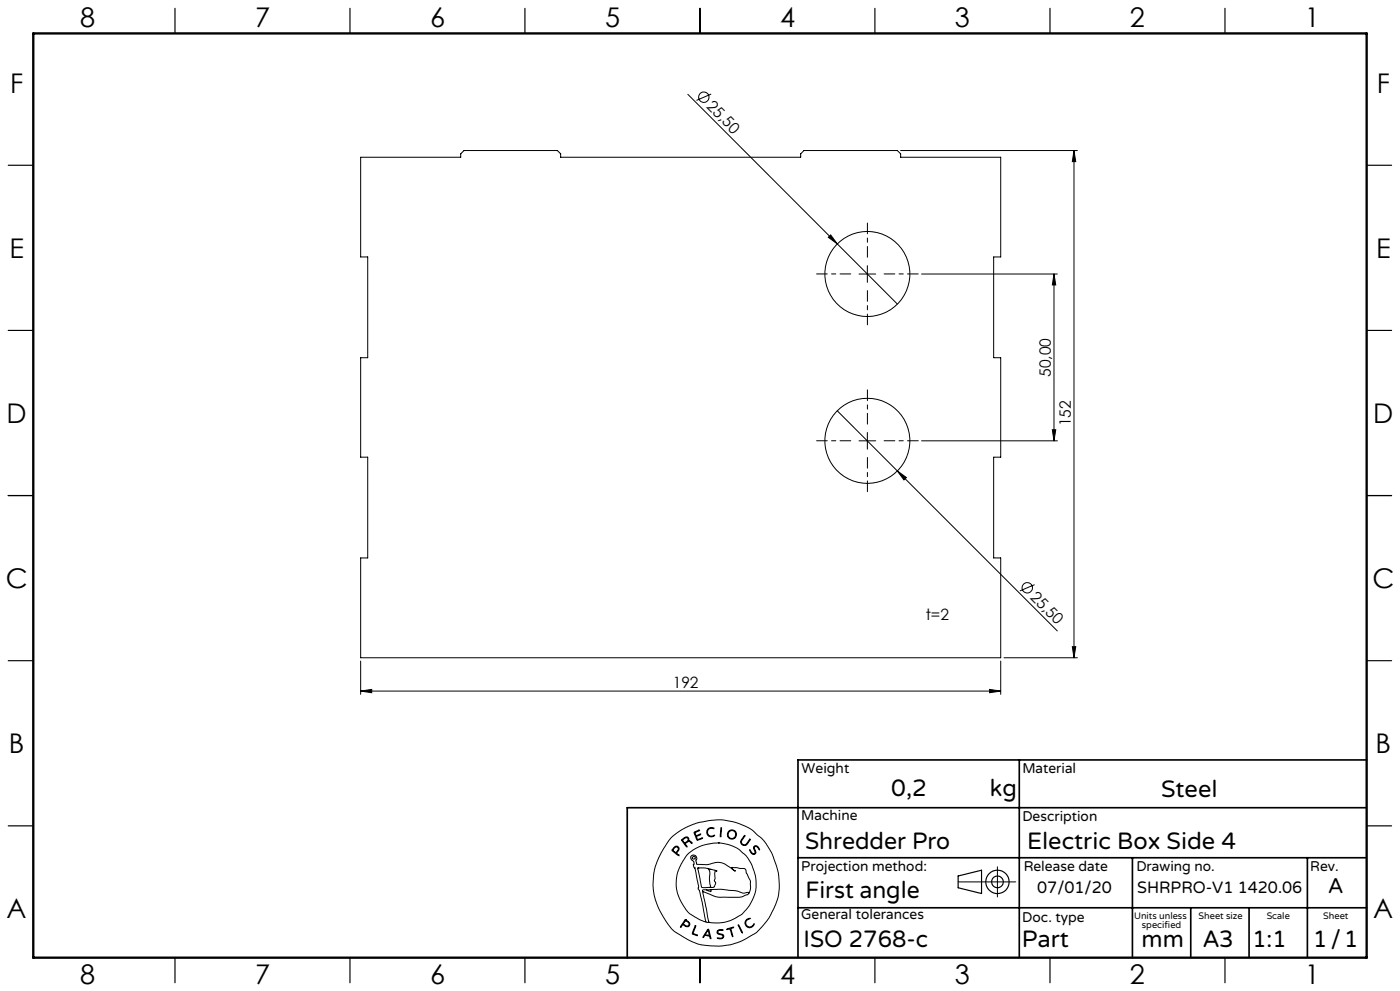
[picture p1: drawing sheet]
<svg xmlns="http://www.w3.org/2000/svg" width="420mm" height="297mm" viewBox="0 0 420 297" stroke-linecap="round" stroke-linejoin="round" font-family="sans-serif">
<g fill="none" stroke="#000" stroke-width=".3">
<path d="M206.3 28.3l44.9 44.8M213.4 28.2l-4.4 1.9M108.2 47.1h30v-1l1-1h28l1 1v1h72v-1l1-1h28l1 1v1h30v29.9h-2.1v30.2h2.1v29.8h-2.1v30.2h2.1v29.9h-192v-29.9h2.1v-30.2h-2.1v-29.8h2.1v-30.2h-2.1zM270.2 45.1h53M322.2 45.1l.5 3.3h-1zM322.2 45.1v152M248.5 71.1l.7-.7 2 2.7zM251.2 73.1l18 18M260.2 79.6v5M257.7 82.1h5M276.5 82.1h40.7M316.2 82.1l.5 3.3h-1z"/>
<path d="M316.2 82.1v50M251.2 123.1l66 66M257.7 132.1h5M260.2 129.6v5M276.5 132.1h40.7M315.7 128.8h1l-.5 3.3zM269.2 141.1l2.7 2-.7 .7zM310.4 175.2l-4.4 1.9M108.2 198.1v10M300.2 198.1v10M301.2 197.1h22M321.7 193.8h1l-.5 3.3z"/>
<path d="M108.2 207.1l3.3-.5v1zM108.2 207.1h192M296.9 206.6l3.3 .5-3.3 .5zM201.3 251.1l2.8-2.2 4.5-2.1 4.8-1 3.2-.1 3.7 .7 3.3 1.2 2 1.1 2.8 2.4 1.5 1.8 1.8 3.2 1.8 5.3 .3 3.5-.2 3-.8 2.8-1.7 3.7-1.8 2.5a16.5 16.5 0 0 1-6.7 5l-3.3 1.2-2.9 .4h-3.4l-2.9-.4-3.7-1.5-3.8-2.3-1.1-.9-1.2-1.6-2.3-3.7-1.2-2.8-.6-2.2-.3-3.1 .3-3.5 .9-3.2 2-4zM202 254.1l.7-.5 .6 .1 .4 .6-.1 .6a.64 .64 0 0 0-.3 1.1l.4 .5-1.7-1.2a.52 .52 0 0 1-.4-.5 .52 .52 0 0 1 .4-.6zM202.4 254l.4-.2 .5 .1 .2 .5-.2 .4a.73 .73 0 0 1-.7 .6 .73 .73 0 0 1-.7-.7zM204.5 251.6l1.1-.7h.6l.4 .3 .1 .8 .6 .2 .3 .5-.8-.5-.6 .2a.61 .61 0 0 0-.6 .5 .61 .61 0 0 0 .5 .7l-.1 .3-1.5-2zM204.8 251.7l.8-.6h.6l.2 .6-.5 .6a.52 .52 0 0 1-.6 .3 .52 .52 0 0 1-.4-.5zM208.2 249.4l1.7-.6-1 .5a.57 .57 0 0 0-.2 .9 .57 .57 0 0 0 .9 0l.6-.2-.8 .5a.46 .46 0 0 0-.5 .4 .46 .46 0 0 0 .3 .5l.1 .2 1.5-.5-1.7 .7zM212.3 248.5l.8-.5 1 .2 .1 .2-.9-.2-.7 .3-.3 .5v.7l.1 .4 .6 .4 1.3-.2a.53 .53 0 0 1-.3 .5 .53 .53 0 0 1-.5 0l-.9-.2-.4-.4-.2-1zM215.5 252.6l2.7 .4 3 1.2 2.3 1.9 .9 1.2 1.3 2.2 1.1 3.8-.1 3.5-.8 2.5a11.7 11.7 0 0 1-8.9 7.2l-2.6 .1-1.7-.2M215.5 252.6l-4.1 .6-3.4 1.5-2.1 1.8-2.1 3.5-.5 1.4-.4 2 .1 3 .9 2.9 2 3.4a9.1 9.1 0 0 0 4 2.9l1.9 .8"/>
<path d="M215.5 252.6h.1M216.3 248.1h.2v.6l-.2 1.9-.2 .2zM223.3 250.5l.1-.1 .1 .2-1.1 1.6 .2 .7 .7 .3a3.3 3.3 0 0 0 1.7-1.7v.2l-1 1.5-.4 .2-.7-.1-.6-.5-.1-.6zM224.9 254.7l.7 .9 .5 .3 .4-.3-.4-1.4 .2-.6h.9l.7 1-.1 .1-.9-1-.5 .1-.1 .4 .5 1.4-.6 .5-.9-.5zM299.2 259.8v9M205.6 275.6l-1.4 2-.1 .2h.2a.69 .69 0 0 1 .6-.6 .69 .69 0 0 1 .8 .4l.9 .1 .3-.9-1.3-1.2M205.6 275.6h.1M205.6 275.9l-.3 .5M205.7 275.9l1 .9-.1 .6-.6 .1a.7 .7 0 0 1-.9-.9l.2-.2M205.7 275.9h.1M208.5 277.5l.2-.1v.2l-.5 1.4a.56 .56 0 0 0-.2 .7 .56 .56 0 0 0 .7 .3l.5 .4-1.6-.6zM209.3 260.2l2.3-.1 3.1 .8 .4 .3a.35 .35 0 0 0-.5-.2 .35 .35 0 0 0-.1 .5v1.8l-.2 .7 .4 .8-.4 1-.5 .2h-2.6a.85 .85 0 0 1-.8-.2 .85 .85 0 0 1-.1-.9z"/>
<path d="M209.4 260.1h.1M210.8 267.2l1.9 9.2M210.8 267.2l3.7 1.5 1.3 .2h6.3l2.1-.8 .4-.3M211.8 276.4h.9M211.9 266.7h-1.1v.5M212.1 260.2a2.12 2.12 0 0 1 .8 2.7v1.9l.3 .9-.3 .2M212.3 278.6l.1-.1a4.3 4.3 0 0 1 .9 2.6v.2h-.2a.74 .74 0 0 0-.8-.8l-.2-.1a.82 .82 0 0 0-1.1 .6l-.1-.3zM212.3 278.9l.4 .9a.4 .4 0 0 1-.1 .6 .4 .4 0 0 1-.6-.2l-.4-.1zM212.4 278.9h.1M212.7 276.4h.1M213 260.6h.1M213.3 266.6l3.2-.1 4.2 .4 2.3 .8 1.1-.2a.3 .3 0 0 1 .4-.1 .3 .3 0 0 1 .1 .4"/>
<path d="M213.3 266.6v.6l-1.4-.5M213.3 266.6l-1.4 .1M215.3 278.9l.6-.3 1 .1v.2h-1.4l-.2 .6 .3 .2 1.4 .5 .1 .5-.2 .4-.6 .3-1.1-.2h1.1l.6-.5-.3-.5-1.4-.5-.1-.4zM218 278.4l2.1-.5-.8 .4 .5 2.4-.8-2.3-.8 .2zM221.5 277.2l1.2 2.2v.2zM221.5 277.1h.1M224 275.6l.7-.4 .3 .1-.8 .4-.4 .6v.6l.5 .7 .9 .2 .9-.9a.41 .41 0 0 1 .1 .5 .41 .41 0 0 1-.4 .2l-1 .5-.9-.5-.4-1.1zM224.6 267.8l.5-1.4v-2.3l-1.7-3.8-3.9-.3 .3 .5 .8 .6h-.1l-3.1-2.2-1.7-.5-3.6 .7-3-.1-.3-.9 .3-.8-.3-.7-.6-.3-.7 .1-.3 .4v.4l1 1.1-.1 1.4 .4 .5 1.1 5.4-.2 .8 .4 .4 .3 1.1 1.7 8.5M287.4 264.3h17.3"/>
<circle cx="211.1" cy="29.1" r="1.55"/>
<circle cx="260.2" cy="82.1" r="12.7"/>
<circle cx="260.2" cy="132.1" r="12.8"/>
<circle cx="308.2" cy="176.2" r="1.56"/>
<circle cx="208.1" cy="257.1" r=".44"/>
<circle cx="219.5" cy="250.1" r="1.17"/>
<circle cx="219.6" cy="250.1" r="1.38"/>
</g>
<g fill="none" stroke="#000" stroke-width=".35">
<path d="M52.5 2.5v7.5M105 2.5v7.5M157.5 2.5v7.5M210 2.5v7.5M262.5 2.5v7.5M315 2.5v7.5M367.5 2.5v7.5M2.5 49.5h7.5M410 49.5h7.5M2.5 99h7.5M410 99h7.5M2.5 148.5h7.5"/>
<path d="M410 148.5h7.5M2.5 198h7.5M410 198h7.5M2.5 247.5h7.5M410 247.5h7.5M287.4 262.5l7.1-1.7v7l-7.1-1.7zM52.5 287v7.5M105 287v7.5M157.5 287v7.5M210 287v7.5M262.5 287v7.5M315 287v7.5"/>
<path d="M367.5 287v7.5"/>
<circle cx="299.2" cy="264.3" r="3.5"/>
<circle cx="299.2" cy="264.3" r="1.75"/>
</g>
<path d="M260.2 77.1v-10.3M255.2 82.1h-10.2M260.2 87.1v10.2M265.2 82.1h10.3M255.2 132.1h-10.2M260.2 127.1v-10.3M260.2 137.1v10.2M265.2 132.1h10.3" fill="none" stroke="#000" stroke-width=".3" stroke-dasharray="15.2 1.3 1.3 1.3" stroke-dashoffset="12"/>
<path d="M305.8 227.7v59.2M410 227.7h-170.6v59.2M239.4 257.1h170.3M339.7 257.1v29.9M392.2 257.1v29.8M409.7 242.1h-221.5v45M239.4 272.1h170.6M357.2 272.1v14.8M374.7 272.1v14.8" fill="none" stroke="#000" stroke-width=".5"/>
<path d="M10 10h400v277h-400z" fill="none" stroke="#000" stroke-width=".7"/>
<g fill="#000">
<path d="M248.5 71.1l.7-.7 2 2.7zM269.2 141.1l2.7 2-.7 .7z"/>
<path d="M322.2 45.1l.5 3.3h-1zM321.7 193.8h1l-.5 3.3zM316.2 82.1l.5 3.3h-1zM315.7 128.8h1l-.5 3.3z"/>
<path d="M108.2 207.1l3.3-.5v1zM296.9 206.6l3.3 .5-3.3 .5z"/>
</g>
<g font-size="8.1">
<text x="24" y="8">8</text>
<text x="76.5" y="8">7</text>
<text x="129" y="8">6</text>
<text x="181.5" y="8">5</text>
<text x="234" y="8">4</text>
<text x="286.5" y="8">3</text>
<text x="339" y="8">2</text>
<text x="391.5" y="8">1</text>
<text x="3" y="27.7">F</text>
<text x="413" y="27.7">F</text>
<text x="2.8" y="77.2">E</text>
<text x="412.8" y="77.2">E</text>
<text x="2" y="126.7">D</text>
<text x="412" y="126.7">D</text>
<text x="1.7" y="176.2">C</text>
<text x="411.7" y="176.2">C</text>
<text x="2.7" y="225.7">B</text>
<text x="412.7" y="225.7">B</text>
<text x="2" y="275.2">A</text>
<text x="412" y="275.2">A</text>
<text x="24" y="295">8</text>
<text x="76.5" y="295">7</text>
<text x="129" y="295">6</text>
<text x="181.5" y="295">5</text>
<text x="234" y="295">4</text>
<text x="286.5" y="295">3</text>
<text x="339" y="295">2</text>
<text x="391.5" y="295">1</text>
</g>
<g font-size="7.1">
<text x="267.4" y="238.5">0,2</text>
<text x="297" y="238.5">kg</text>
<text x="348.3" y="239">Steel</text>
<text x="241.5" y="254.4">Shredder Pro</text>
<text x="308.1" y="254.4">Electric Box Side 4</text>
<text x="241.6" y="269.2">First angle</text>
<text x="241.1" y="283.7">ISO 2768-c</text>
<text x="306.6" y="283.9">Part</text>
<text x="342.5" y="283.9">mm</text>
<text x="360.9" y="283.8">A3</text>
<text x="375.7" y="283.9">1:1</text>
<text x="393.9" y="283.9">1/1</text>
</g>
<text font-size="6.3" x="398.5" y="267.7">A</text>
<g font-size="4.9">
<text x="311.2" y="267.6">07/01/20</text>
<text x="341.2" y="267.6">SHRPRO-V1 1420.06</text>
</g>
<g font-size="4.7">
<text x="211.8" y="32.1" transform="rotate(45 211.8 32.1)">25,50</text>
<text x="315.2" y="112.9" transform="rotate(-90 315.2 112.9)">50,00</text>
<text x="321.2" y="127.8" transform="rotate(-90 321.2 127.8)">152</text>
<text x="308.8" y="179.2" transform="rotate(45 308.8 179.2)">25,50</text>
<text x="277.7" y="185.8">t=2</text>
<text x="201.8" y="206.1">192</text>
</g>
<g font-size="4.2">
<text x="240.5" y="231.7">Weight</text>
<text x="306.7" y="231.7">Material</text>
<text x="240.4" y="245.9">Machine</text>
<text x="306.7" y="246.1">Description</text>
<text x="240.4" y="261.1">Projection method:</text>
<text x="307.1" y="261">Release date</text>
<text x="340.9" y="261">Drawing no.</text>
<text x="393.1" y="261">Rev.</text>
<text x="240.4" y="275.6">General tolerances</text>
<text x="306.7" y="276.2">Doc. type</text>
</g>
<g font-size="2.8">
<text x="340.2" y="275.3">Units unless</text>
<text x="359.6" y="275.3">Sheet size</text>
<text x="380" y="275.3">Scale</text>
<text x="396.9" y="275.3">Sheet</text>
<text x="342.6" y="278.2">specified</text>
</g>
</svg>
